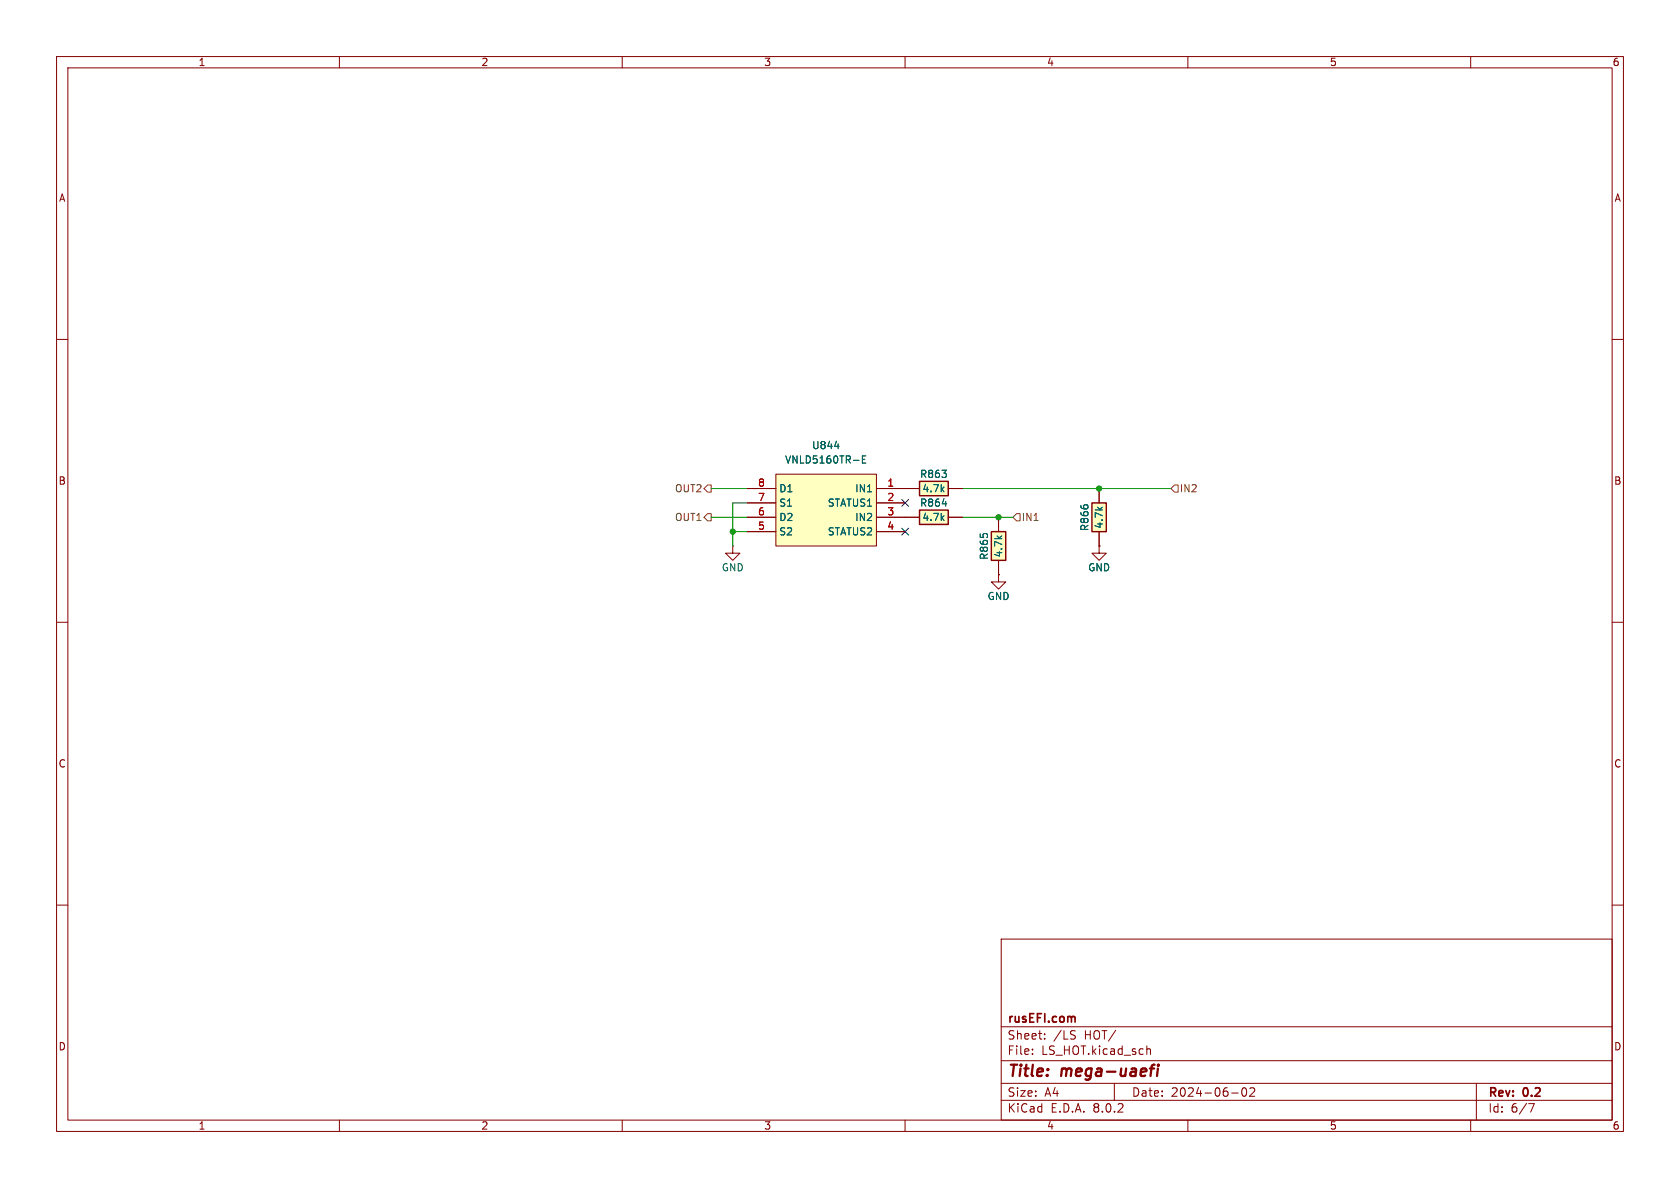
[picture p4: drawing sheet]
<svg xmlns="http://www.w3.org/2000/svg" width="297mm" height="210mm" viewBox="0 0 297 210" stroke-linecap="round" stroke-linejoin="round" font-family="sans-serif">
<g fill="none" stroke="#840000" stroke-width=".18">
<path d="M10 10h277v190h-277zM12 12h273v186h-273zM60 10v2M110 10v2M160 10v2M210 10v2M260 10v2M10 60h2M285 60h2M129.5 96.5v1.3h-1.2l1.2 1.3 1.3-1.3h-1.3M129.5 96.5h.1M194.3 96.5v1.3h1.3l-1.3 1.3-1.3-1.3h1.3"/>
<path d="M194.3 96.5h.1M10 110h2M176.5 101.6v1.3h1.3l-1.3 1.2-1.2-1.2h1.2M176.5 101.6h.1M285 110h2M10 160h2M285 160h2M177 166h108v32h-108zM60 198v2M110 198v2M160 198v2M177 194.5h108"/>
<path d="M177 191.5h108M177 187.5h108M177 181.5h108M182.5 186.3v.1M182.5 185.5v.1M184.7 183.6v.1M184.7 182.8v.1M189.9 182.2l.2 .1M190 183.1l.1 .2-.1 .3M197 191.5v3M202.7 184.9v1.5M202.7 185.5l.3-.1 .3 .1 .1 .9"/>
<path d="M210 198v2M217.7 193.2h1.2M219.7 192.4l.2-.1a.81 .81 0 0 1 .6 .6 .81 .81 0 0 1-.3 .8l-.2 .1a.81 .81 0 0 1-.3-1.4zM221 192.4l.5-.1 .2 .1 .1 .3-.9 1.1h.9M260 198v2M261 191.5v6.5M270.2 195.1h1l-.6 1.5"/>
</g>
<path d="M203.3 188.9h.7M204.1 188.2l-.4 .1-.1 .2-.2 1.7M204.7 188.9l-.2 1.3M204.8 188.2v.2M204.8 188.2l-.1 .1 .1 .1M204.8 188.2l.1 .1-.1 .1" fill="none" stroke="#840000" stroke-width=".4"/>
<path d="M189.8 179.7l.3 .2v.8" fill="none" stroke="#840000" stroke-width=".3"/>
<path d="M193 88.9h2.6v5.1h-2.6z" fill="#ffffc2"/>
<path d="M193 88.9h2.6v5.1h-2.6z" fill="none" stroke="#840000" stroke-width=".25"/>
<path d="M194.3 86.4v2.5M194.3 94v2.5" fill="none" stroke="#840000" stroke-width=".18"/>
<path d="M175.3 94h2.5v5.1h-2.5z" fill="#ffffc2"/>
<path d="M175.3 94h2.5v5.1h-2.5z" fill="none" stroke="#840000" stroke-width=".25"/>
<path d="M176.5 91.4v2.6M176.5 99.1v2.5" fill="none" stroke="#840000" stroke-width=".18"/>
<path d="M137.2 83.8h17.7v12.7h-17.7z" fill="#ffffc2"/>
<path d="M132.1 86.4h5.1M132.1 88.9h5.1M132.1 91.4h5.1M132.1 94h5.1M137.2 83.8h17.7v12.7h-17.7zM154.9 86.4h5.1M154.9 88.9h5.1M154.9 91.4h5.1M154.9 94h5.1" fill="none" stroke="#840000" stroke-width=".18"/>
<path d="M147.6 78.9h.7M152.5 81.2h.4M153.1 80.6h-.6v1.3h.6" fill="none" stroke="#006464" stroke-width=".18"/>
<path d="M162.6 90.2h5v2.5h-5z" fill="#ffffc2"/>
<path d="M162.6 90.2h5v2.5h-5z" fill="none" stroke="#840000" stroke-width=".25"/>
<path d="M160 91.4h2.6M167.6 91.4h2.6" fill="none" stroke="#840000" stroke-width=".18"/>
<path d="M166.6 89.1h.8" fill="none" stroke="#006464" stroke-width=".18"/>
<path d="M162.6 85.1h5v2.5h-5z" fill="#ffffc2"/>
<path d="M162.6 85.1h5v2.5h-5z" fill="none" stroke="#840000" stroke-width=".25"/>
<g fill="none" stroke="#840000" stroke-width=".18">
<path d="M132.1 86.4h5.1M132.1 91.4h5.1M132.1 88.9h5.1M132.1 94h5.1M154.9 86.4h7.7M154.9 91.4h7.7M154.9 88.9h5.1M154.9 94h5.1M167.6 86.4h2.6M167.6 91.4h2.6M176.5 91.4v2.6M176.5 99.1v2.5"/>
<path d="M194.3 96.5h.1M194.3 86.4v2.5M194.3 94v2.5M176.5 101.6h.1"/>
</g>
<path d="M125.1 90.8h.6v1.3h-.6l-.6-.7zM125.1 85.7h.6v1.3h-.6l-.6-.6zM179.7 90.8h.6v1.3h-.6l-.6-.7zM207 86.4l.6-.7h.7v1.3h-.7z" fill="none" stroke="#725600" stroke-width=".18"/>
<path d="M125.7 86.4h6.4M125.7 91.4h6.4M129.5 94h2.6M132.1 88.9h-2.6v7.6M170.2 86.4h36.8M170.2 91.4h8.9" fill="none" stroke="#009600" stroke-width=".18"/>
<path d="M159.4 88.3l1.2 1.2M159.4 93.4l1.2 1.2M160.6 88.3l-1.2 1.2M160.6 93.4l-1.2 1.2" fill="none" stroke="#000084" stroke-width=".18"/>
<path d="M147.6 78.9h.7M152.5 81.2h.4M153.1 80.6h-.6v1.3h.6M166.6 89.1h.8" fill="none" stroke="#006464" stroke-width=".18"/>
<g fill="#009600" stroke="#009600" stroke-width=".18">
<circle cx="176.5" cy="91.4" r=".46"/>
<circle cx="129.5" cy="94" r=".46"/>
<circle cx="194.3" cy="86.4" r=".46"/>
</g>
<g font-size="2.8" fill="#840000">
<text x="178" y="190.9">Title:</text>
<text x="187.7" y="190.9">mega-uaefi</text>
</g>
<g font-size="2.1" fill="#840000">
<text x="178" y="184">Sheet:</text>
<text x="178" y="181.2">rusEFI.com</text>
<text x="186.2" y="184">/LS</text>
<text x="191.7" y="184">HOT/</text>
<text x="178" y="186.7">File:</text>
<text x="184.1" y="186.7">LS_HOT.kicad_sch</text>
<text x="178" y="196.9">KiCad</text>
<text x="178" y="194.1">Size:</text>
<text x="184.7" y="194.1">A4</text>
<text x="185.7" y="196.9">E.D.A.</text>
<text x="193.3" y="196.9">8.0.2</text>
<text x="200" y="194.1">Date:</text>
<text x="207" y="194.1">2024-06-02</text>
<text x="263" y="194.3">Rev:</text>
<text x="263" y="196.9">Id:</text>
<text x="267.1" y="196.9">6/7</text>
<text x="269.4" y="194.3">0.2</text>
</g>
<g font-size="1.8" fill="#840000">
<text x="35" y="11.9">1</text>
<text x="85" y="11.9">2</text>
<text x="135" y="11.9">3</text>
<text x="185" y="11.9">4</text>
<text x="235" y="11.9">5</text>
<text x="285" y="11.9">6</text>
<text x="10.3" y="35.9">A</text>
<text x="285.3" y="35.9">A</text>
<text x="10.3" y="85.9">B</text>
<text x="285.3" y="85.9">B</text>
<text x="10.3" y="135.9">C</text>
<text x="285.3" y="135.9">C</text>
<text x="10.3" y="185.9">D</text>
<text x="285.3" y="185.9">D</text>
<text x="35" y="199.9">1</text>
<text x="85" y="199.9">2</text>
<text x="135" y="199.9">3</text>
<text x="185" y="199.9">4</text>
<text x="235" y="199.9">5</text>
<text x="285" y="199.9">6</text>
</g>
<g font-size="1.8" fill="#006464">
<text x="138.7" y="82.1">VNLD5160TR-E</text>
<text x="143.5" y="79.6">U844</text>
<text x="137.7" y="89.8">S1</text>
<text x="137.7" y="87.2">D1</text>
<text x="146.2" y="89.8">STATUS1</text>
<text x="151.1" y="87.2">IN1</text>
<text x="162.5" y="89.8">R864</text>
<text x="162.5" y="84.7">R863</text>
<text x="163" y="87.2">4.7k</text>
<text x="137.7" y="94.8">S2</text>
<text x="137.7" y="92.3">D2</text>
<text x="146.2" y="94.8">STATUS2</text>
<text x="151.1" y="92.3">IN2</text>
<text x="163" y="92.3">4.7k</text>
<text x="192.6" y="94" transform="rotate(-90 192.6 94)">R866</text>
<text x="195.2" y="93.6" transform="rotate(-90 195.2 93.6)">4.7k</text>
<text x="127.5" y="101.2">GND</text>
<text x="174.9" y="99.1" transform="rotate(-90 174.9 99.1)">R865</text>
<text x="177.4" y="98.6" transform="rotate(-90 177.4 98.6)">4.7k</text>
<text x="192.3" y="101.2">GND</text>
<text x="174.5" y="106.3">GND</text>
</g>
<g font-size="1.8" fill="#725600">
<text x="119.2" y="87.2">OUT2</text>
<text x="208.5" y="87.2">IN2</text>
<text x="119.2" y="92.3">OUT1</text>
<text x="180.5" y="92.3">IN1</text>
</g>
<g font-size="1.8" fill="#a90000">
<text x="133.9" y="88.6">7</text>
<text x="133.9" y="86.1">8</text>
<text x="156.8" y="86.1">1</text>
<text x="156.8" y="88.6">2</text>
<text x="133.9" y="93.7">5</text>
<text x="133.9" y="91.2">6</text>
<text x="156.8" y="91.2">3</text>
<text x="156.8" y="93.7">4</text>
</g>
</svg>
